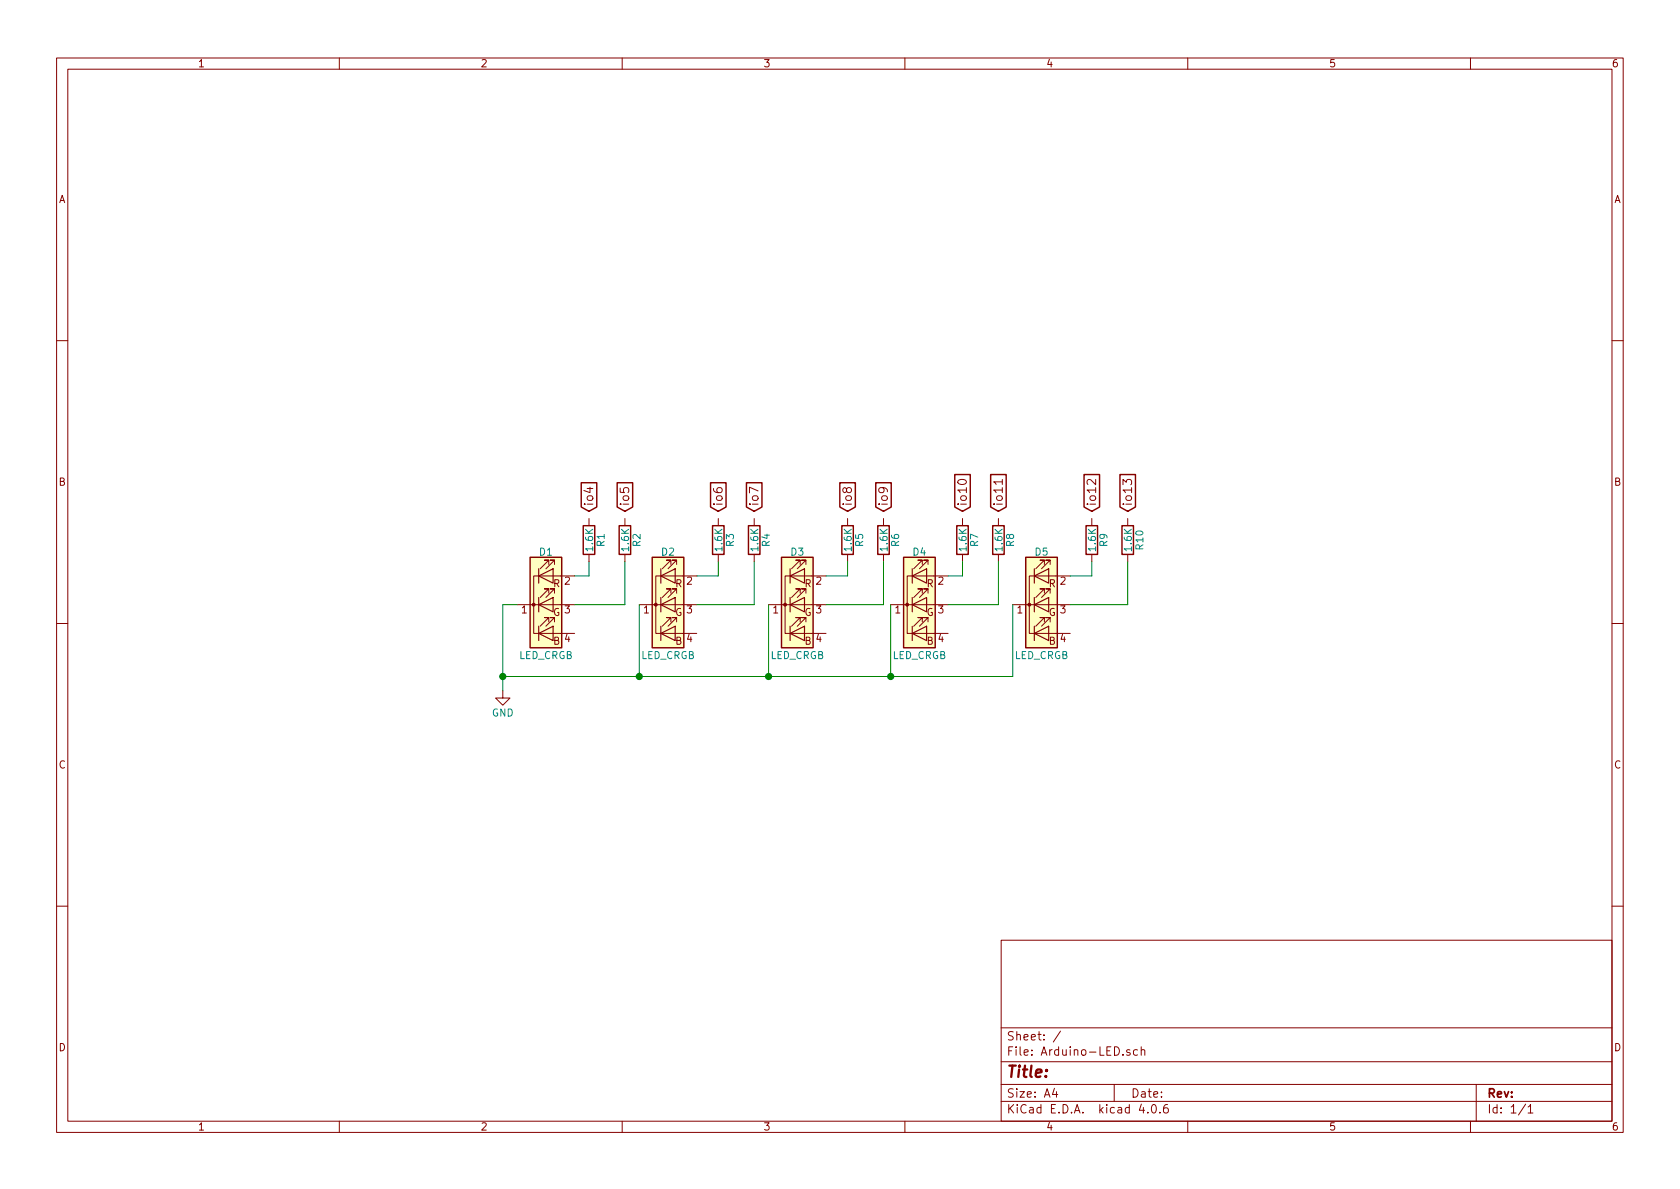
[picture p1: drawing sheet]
EESchema Schematic File Version 2
LIBS:power
LIBS:device
LIBS:transistors
LIBS:conn
LIBS:linear
LIBS:regul
LIBS:74xx
LIBS:cmos4000
LIBS:adc-dac
LIBS:memory
LIBS:xilinx
LIBS:microcontrollers
LIBS:dsp
LIBS:microchip
LIBS:analog_switches
LIBS:motorola
LIBS:texas
LIBS:intel
LIBS:audio
LIBS:interface
LIBS:digital-audio
LIBS:philips
LIBS:display
LIBS:cypress
LIBS:siliconi
LIBS:opto
LIBS:atmel
LIBS:contrib
LIBS:valves
EELAYER 25 0
EELAYER END
$Descr A4 11693 8268
encoding utf-8
Sheet 1 1
Title ""
Date ""
Rev ""
Comp ""
Comment1 ""
Comment2 ""
Comment3 ""
Comment4 ""
$EndDescr
$Comp
L GND #PWR1
U 1 1
P 3500 4800
F 0 "#PWR1" H 3500 4550 50  0001 C CNN
F 1 "GND" H 3500 4650 50  0000 C CNN
F 2 "" H 3500 4800 50  0001 C CNN
F 3 "" H 3500 4800 50  0001 C CNN
	1    3500 4800
	1    0    0    -1  
$EndComp
$Comp
L LED_CRGB D1
U 1 1
P 3800 4200
F 0 "D1" H 3800 4570 50  0000 C CNN
F 1 "LED_CRGB" H 3800 3850 50  0000 C CNN
F 2 "" H 3800 4150 50  0001 C CNN
F 3 "" H 3800 4150 50  0001 C CNN
	1    3800 4200
	1    0    0    -1  
$EndComp
$Comp
L LED_CRGB D2
U 1 1
P 4650 4200
F 0 "D2" H 4650 4570 50  0000 C CNN
F 1 "LED_CRGB" H 4650 3850 50  0000 C CNN
F 2 "" H 4650 4150 50  0001 C CNN
F 3 "" H 4650 4150 50  0001 C CNN
	1    4650 4200
	1    0    0    -1  
$EndComp
$Comp
L LED_CRGB D3
U 1 1
P 5550 4200
F 0 "D3" H 5550 4570 50  0000 C CNN
F 1 "LED_CRGB" H 5550 3850 50  0000 C CNN
F 2 "" H 5550 4150 50  0001 C CNN
F 3 "" H 5550 4150 50  0001 C CNN
	1    5550 4200
	1    0    0    -1  
$EndComp
$Comp
L LED_CRGB D4
U 1 1
P 6400 4200
F 0 "D4" H 6400 4570 50  0000 C CNN
F 1 "LED_CRGB" H 6400 3850 50  0000 C CNN
F 2 "" H 6400 4150 50  0001 C CNN
F 3 "" H 6400 4150 50  0001 C CNN
	1    6400 4200
	1    0    0    -1  
$EndComp
$Comp
L LED_CRGB D5
U 1 1
P 7250 4200
F 0 "D5" H 7250 4570 50  0000 C CNN
F 1 "LED_CRGB" H 7250 3850 50  0000 C CNN
F 2 "" H 7250 4150 50  0001 C CNN
F 3 "" H 7250 4150 50  0001 C CNN
	1    7250 4200
	1    0    0    -1  
$EndComp
Wire Wire Line
	3600 4200 3500 4200
Wire Wire Line
	3500 4200 3500 4800
Wire Wire Line
	3500 4700 7050 4700
Wire Wire Line
	7050 4700 7050 4200
Connection ~ 3500 4700
Wire Wire Line
	6200 4200 6200 4700
Connection ~ 6200 4700
Wire Wire Line
	5350 4200 5350 4700
Connection ~ 5350 4700
Wire Wire Line
	4450 4200 4450 4700
Connection ~ 4450 4700
Text GLabel 4100 3550 1    60   Input ~ 0
io4
Text GLabel 4350 3550 1    60   Input ~ 0
io5
Text GLabel 5000 3550 1    60   Input ~ 0
io6
Text GLabel 5250 3550 1    60   Input ~ 0
io7
Text GLabel 5900 3550 1    60   Input ~ 0
io8
Text GLabel 6150 3550 1    60   Input ~ 0
io9
Text GLabel 6700 3550 1    60   Input ~ 0
io10
Text GLabel 6950 3550 1    60   Input ~ 0
io11
Text GLabel 7600 3550 1    60   Input ~ 0
io12
Text GLabel 7850 3550 1    60   Input ~ 0
io13
$Comp
L R R1
U 1 1
P 4100 3750
F 0 "R1" V 4180 3750 50  0000 C CNN
F 1 "1.6K" V 4100 3750 50  0000 C CNN
F 2 "" V 4030 3750 50  0001 C CNN
F 3 "" H 4100 3750 50  0001 C CNN
	1    4100 3750
	1    0    0    -1  
$EndComp
$Comp
L R R2
U 1 1
P 4350 3750
F 0 "R2" V 4430 3750 50  0000 C CNN
F 1 "1.6K" V 4350 3750 50  0000 C CNN
F 2 "" V 4280 3750 50  0001 C CNN
F 3 "" H 4350 3750 50  0001 C CNN
	1    4350 3750
	1    0    0    -1  
$EndComp
$Comp
L R R3
U 1 1
P 5000 3750
F 0 "R3" V 5080 3750 50  0000 C CNN
F 1 "1.6K" V 5000 3750 50  0000 C CNN
F 2 "" V 4930 3750 50  0001 C CNN
F 3 "" H 5000 3750 50  0001 C CNN
	1    5000 3750
	1    0    0    -1  
$EndComp
$Comp
L R R4
U 1 1
P 5250 3750
F 0 "R4" V 5330 3750 50  0000 C CNN
F 1 "1.6K" V 5250 3750 50  0000 C CNN
F 2 "" V 5180 3750 50  0001 C CNN
F 3 "" H 5250 3750 50  0001 C CNN
	1    5250 3750
	1    0    0    -1  
$EndComp
$Comp
L R R5
U 1 1
P 5900 3750
F 0 "R5" V 5980 3750 50  0000 C CNN
F 1 "1.6K" V 5900 3750 50  0000 C CNN
F 2 "" V 5830 3750 50  0001 C CNN
F 3 "" H 5900 3750 50  0001 C CNN
	1    5900 3750
	1    0    0    -1  
$EndComp
$Comp
L R R6
U 1 1
P 6150 3750
F 0 "R6" V 6230 3750 50  0000 C CNN
F 1 "1.6K" V 6150 3750 50  0000 C CNN
F 2 "" V 6080 3750 50  0001 C CNN
F 3 "" H 6150 3750 50  0001 C CNN
	1    6150 3750
	1    0    0    -1  
$EndComp
$Comp
L R R7
U 1 1
P 6700 3750
F 0 "R7" V 6780 3750 50  0000 C CNN
F 1 "1.6K" V 6700 3750 50  0000 C CNN
F 2 "" V 6630 3750 50  0001 C CNN
F 3 "" H 6700 3750 50  0001 C CNN
	1    6700 3750
	1    0    0    -1  
$EndComp
$Comp
L R R8
U 1 1
P 6950 3750
F 0 "R8" V 7030 3750 50  0000 C CNN
F 1 "1.6K" V 6950 3750 50  0000 C CNN
F 2 "" V 6880 3750 50  0001 C CNN
F 3 "" H 6950 3750 50  0001 C CNN
	1    6950 3750
	1    0    0    -1  
$EndComp
$Comp
L R R9
U 1 1
P 7600 3750
F 0 "R9" V 7680 3750 50  0000 C CNN
F 1 "1.6K" V 7600 3750 50  0000 C CNN
F 2 "" V 7530 3750 50  0001 C CNN
F 3 "" H 7600 3750 50  0001 C CNN
	1    7600 3750
	1    0    0    -1  
$EndComp
$Comp
L R R10
U 1 1
P 7850 3750
F 0 "R10" V 7930 3750 50  0000 C CNN
F 1 "1.6K" V 7850 3750 50  0000 C CNN
F 2 "" V 7780 3750 50  0001 C CNN
F 3 "" H 7850 3750 50  0001 C CNN
	1    7850 3750
	1    0    0    -1  
$EndComp
Wire Wire Line
	4000 4000 4100 4000
Wire Wire Line
	4100 4000 4100 3900
Wire Wire Line
	4350 3900 4350 4200
Wire Wire Line
	4350 4200 4000 4200
Wire Wire Line
	4850 4000 5000 4000
Wire Wire Line
	5000 4000 5000 3900
Wire Wire Line
	4850 4200 5250 4200
Wire Wire Line
	5250 4200 5250 3900
Wire Wire Line
	5750 4000 5900 4000
Wire Wire Line
	5900 4000 5900 3900
Wire Wire Line
	5750 4200 6150 4200
Wire Wire Line
	6150 4200 6150 3900
Wire Wire Line
	6600 4000 6700 4000
Wire Wire Line
	6700 4000 6700 3900
Wire Wire Line
	6600 4200 6950 4200
Wire Wire Line
	6950 4200 6950 3900
Wire Wire Line
	7450 4000 7600 4000
Wire Wire Line
	7600 4000 7600 3900
Wire Wire Line
	7450 4200 7850 4200
Wire Wire Line
	7850 4200 7850 3900
$EndSCHEMATC
